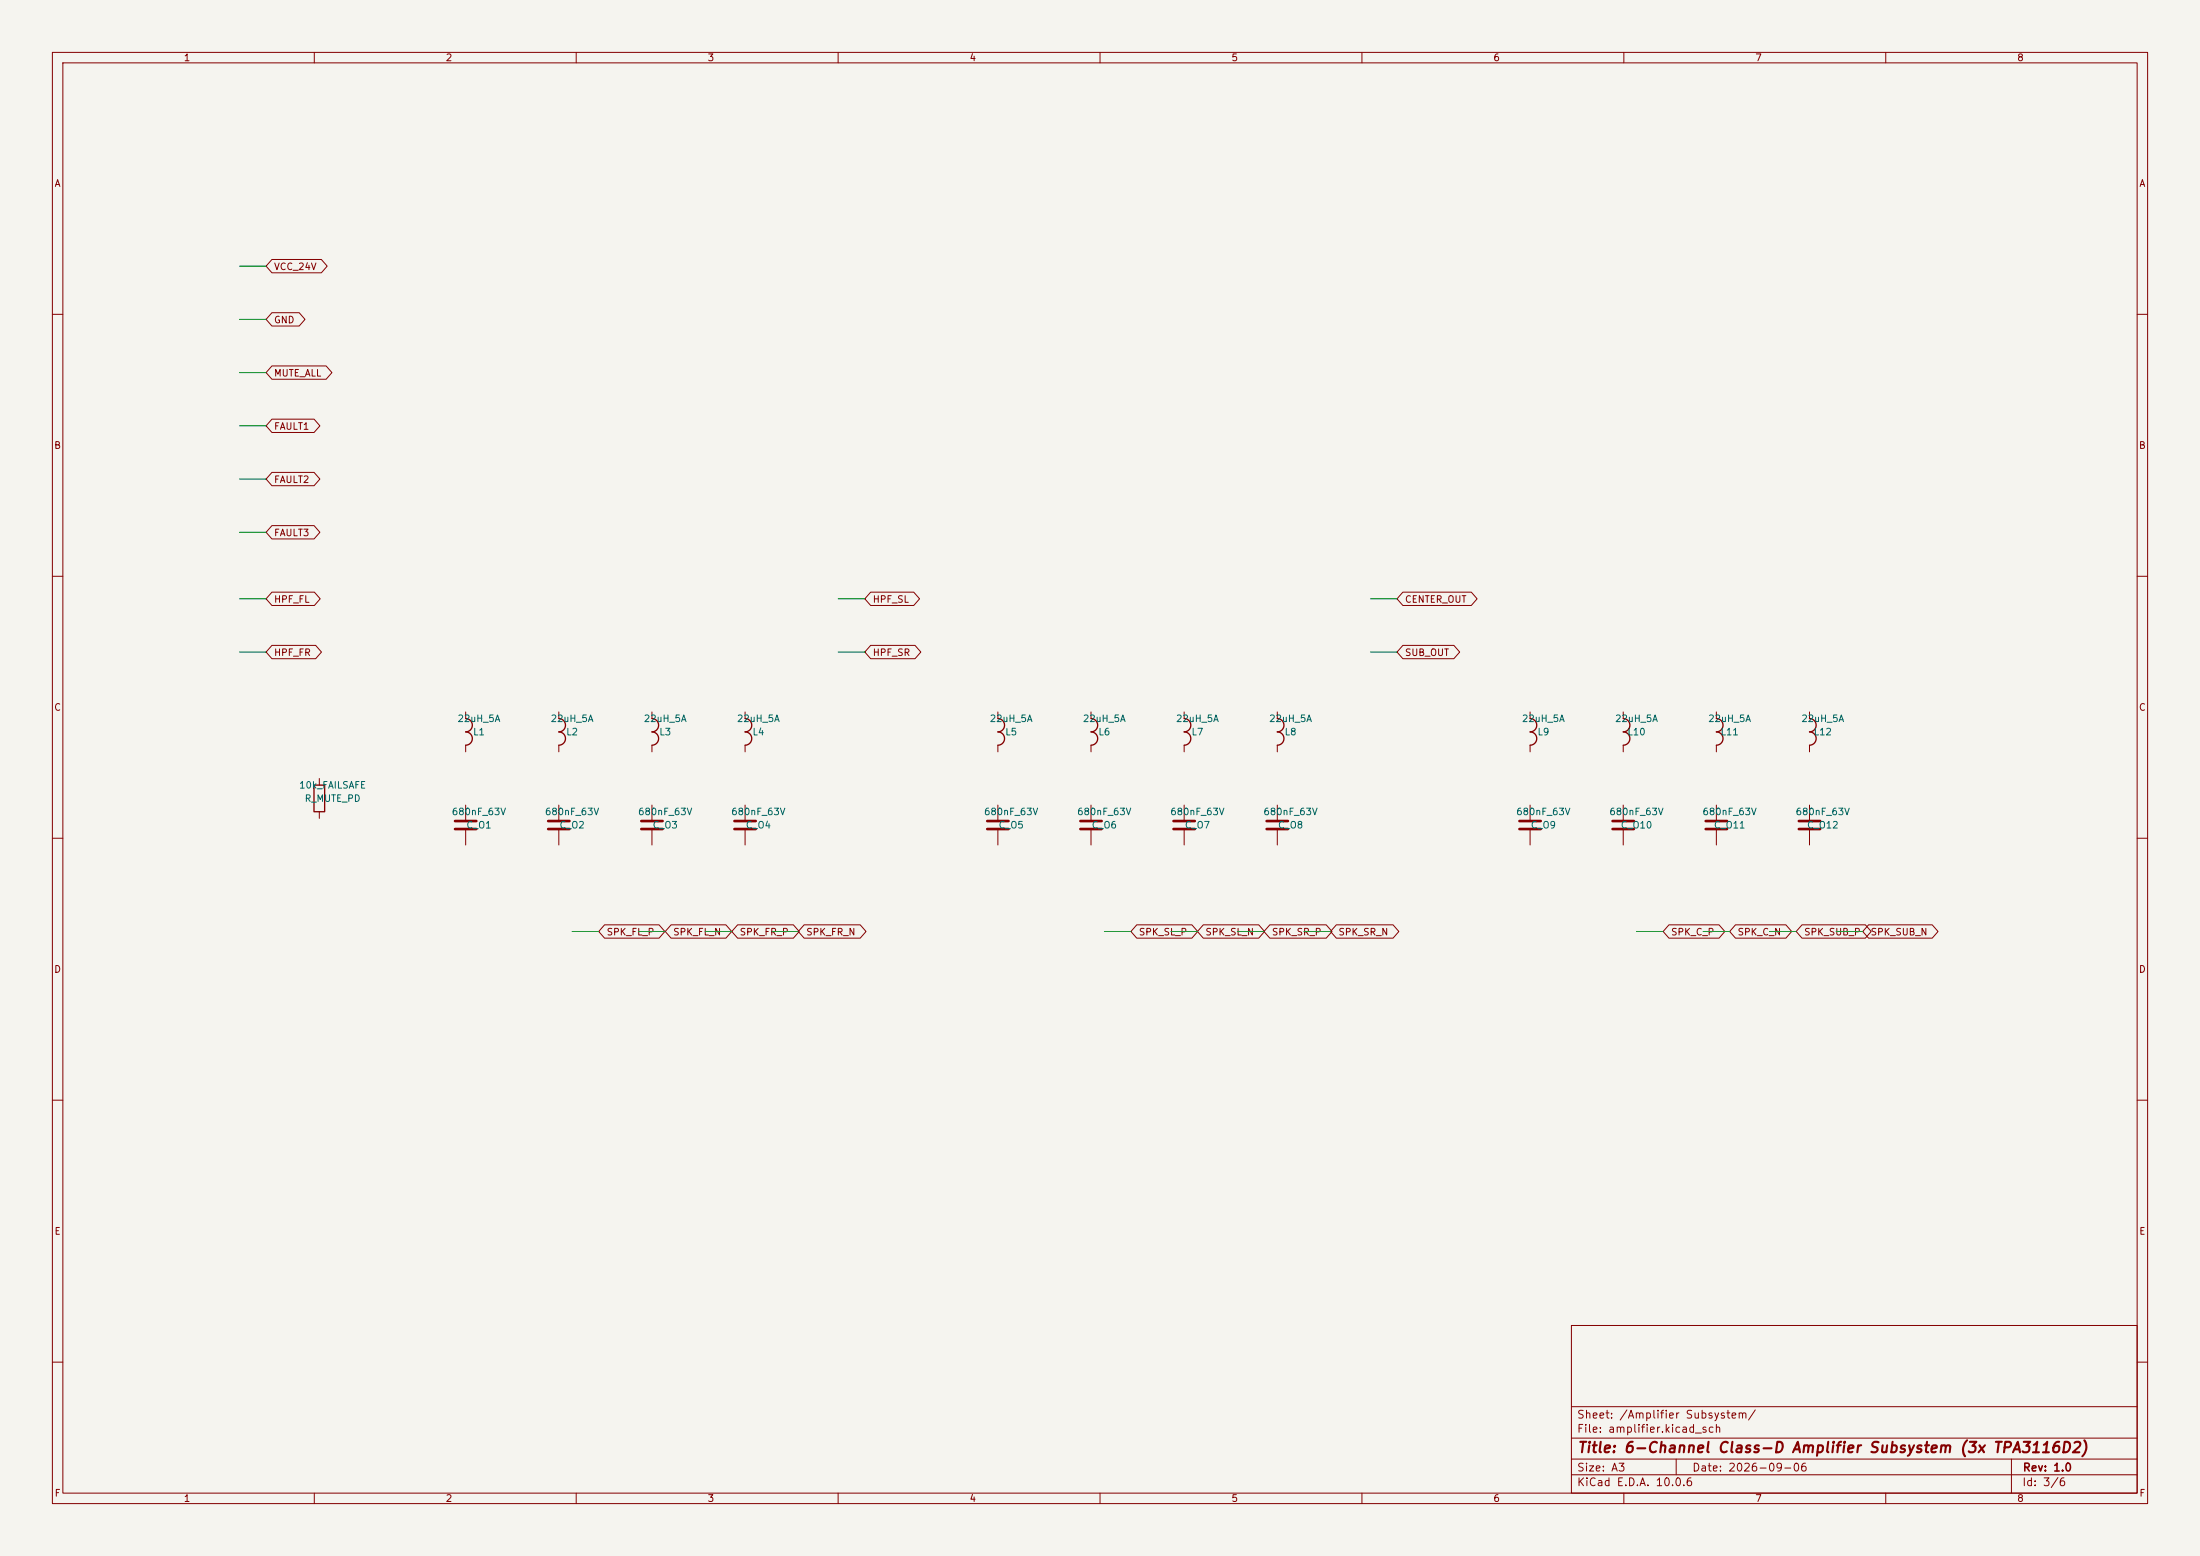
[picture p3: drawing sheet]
<svg xmlns="http://www.w3.org/2000/svg" width="420mm" height="297mm" viewBox="0 0 420 297" stroke-linecap="round" stroke-linejoin="round" font-family="sans-serif">
<path d="M0 0h420v297h-420z" fill="#f5f4ef" stroke="#f5f4ef" stroke-width=".19"/>
<g fill="none" stroke="#840000" stroke-width=".19">
<path d="M10 10h400v277h-400zM12 12h396v273h-396zM60 10v2M110 10v2M160 10v2M210 10v2M260 10v2M310 10v2M360 10v2M51.9 49.5h9.4l1.2 1.3-1.2 1.3h-9.4l-1.1-1.3zM51.9 59.7h5.2l1.1 1.3-1.1 1.2h-5.2l-1.1-1.2zM10 60h2"/>
<path d="M51.9 69.8h10.4l1.1 1.3-1.1 1.3h-10.4l-1.1-1.3zM408 60h2M51.9 90.2h8.1l1.1 1.2-1.1 1.3h-8.1l-1.1-1.3zM51.9 80h8.1l1.1 1.3-1.1 1.3h-8.1l-1.1-1.3zM10 110h2M51.9 100.3h8.1l1.1 1.3-1.1 1.3h-8.1l-1.1-1.3zM51.9 113h8.1l1.1 1.3-1.1 1.3h-8.1l-1.1-1.3zM166.2 113h8.2l1.2 1.3-1.2 1.3h-8.2l-1.1-1.3zM267.8 113h13.1l1.1 1.3-1.1 1.3h-13.1l-1.1-1.3zM408 110h2M51.9 123.2h8.4l1.1 1.3-1.1 1.2h-8.4l-1.1-1.2zM88.9 135.9v1.3"/>
<path d="M106.7 135.9v1.3M124.5 135.9v1.3M142.2 135.9v1.3M166.2 123.2h8.5l1.1 1.3-1.1 1.2h-8.5l-1.1-1.2zM190.5 135.9v1.3M208.3 135.9v1.3M226.1 135.9v1.3M243.8 135.9v1.3M267.8 123.2h9.8l1.1 1.3-1.1 1.2h-9.8l-1.1-1.2zM292.1 135.9v1.3M309.9 135.9v1.3M327.7 135.9v1.3"/>
<path d="M345.4 135.9v1.3M10 160h2M61 148.6v1.3M61 154.9v1.3M88.9 142.2v1.3M88.9 153.7v3M88.9 158.2v3.1M106.7 142.2v1.3M106.7 153.7v3M106.7 158.2v3.1M124.5 142.2v1.3M124.5 153.7v3"/>
<path d="M124.5 158.2v3.1M142.2 142.2v1.3M142.2 153.7v3M142.2 158.2v3.1M190.5 142.2v1.3M190.5 153.7v3M190.5 158.2v3.1M208.3 142.2v1.3M208.3 153.7v3M208.3 158.2v3.1M226.1 142.2v1.3M226.1 153.7v3"/>
<path d="M226.1 158.2v3.1M243.8 142.2v1.3M243.8 153.7v3M243.8 158.2v3.1M292.1 142.2v1.3M292.1 153.7v3M292.1 158.2v3.1M309.9 142.2v1.3M309.9 153.7v3M309.9 158.2v3.1M327.7 142.2v1.3M327.7 153.7v3"/>
<path d="M327.7 158.2v3.1M345.4 142.2v1.3M345.4 153.7v3M345.4 158.2v3.1M408 160h2M115.4 176.5h10.4l1.1 1.3-1.1 1.3h-10.4l-1.1-1.3zM128.1 176.5h10.5l1.1 1.3-1.1 1.3h-10.5l-1.1-1.3zM140.8 176.5h10.7l1.1 1.3-1.1 1.3h-10.7l-1.1-1.3zM153.5 176.5h10.7l1.1 1.3-1.1 1.3h-10.7l-1.1-1.3zM217 176.5h10.5l1.1 1.3-1.1 1.3h-10.5l-1.1-1.3zM229.7 176.5h10.6l1.1 1.3-1.1 1.3h-10.6l-1.1-1.3zM242.4 176.5h10.8l1.1 1.3-1.1 1.3h-10.8l-1.1-1.3z"/>
<path d="M255.1 176.5h10.8l1.2 1.3-1.2 1.3h-10.8l-1.1-1.3zM318.6 176.5h9.6l1.1 1.3-1.1 1.3h-9.6l-1.1-1.3zM331.3 176.5h9.6l1.1 1.3-1.1 1.3h-9.6l-1.1-1.3zM344 176.5h12.1l1.1 1.3-1.1 1.3h-12.1l-1.1-1.3zM356.7 176.5h12.2l1.1 1.3-1.1 1.3h-12.2l-1.1-1.3zM10 210h2M408 210h2M300 253h108v32h-108zM10 260h2M300 278.5h108M300 274.5h108M300 268.5h108"/>
<path d="M320 278.5v3M384 278.5v6.5M408 260h2M60 285v2M110 285v2M160 285v2M210 285v2M260 285v2M300 281.5h108M310 285v2M360 285v2"/>
</g>
<g fill="none" stroke="#840000" stroke-width=".51">
<path d="M86.9 156.7h4M86.9 158.2h4M104.6 156.7h4.1M104.6 158.2h4.1M122.4 156.7h4.1M122.4 158.2h4.1M140.2 156.7h4.1M140.2 158.2h4.1M188.5 156.7h4M188.5 158.2h4M206.2 156.7h4.1M206.2 158.2h4.1"/>
<path d="M224 156.7h4.1M224 158.2h4.1M241.8 156.7h4.1M241.8 158.2h4.1M290.1 156.7h4M290.1 158.2h4M307.8 156.7h4.1M307.8 158.2h4.1M325.6 156.7h4.1M325.6 158.2h4.1M343.4 156.7h4.1M343.4 158.2h4.1"/>
</g>
<g fill="none" stroke="#840000" stroke-width=".25">
<path d="M88.9 137.2a1.27 1.27 0 0 1 1.3 1.2 1.27 1.27 0 0 1-1.3 1.3 1.27 1.27 0 0 1 1.3 1.3 1.27 1.27 0 0 1-1.3 1.2M106.7 137.2a1.27 1.27 0 0 1 1.2 1.2 1.27 1.27 0 0 1-1.2 1.3 1.27 1.27 0 0 1 1.2 1.3 1.27 1.27 0 0 1-1.2 1.2M124.5 137.2a1.27 1.27 0 0 1 1.2 1.2 1.27 1.27 0 0 1-1.2 1.3 1.27 1.27 0 0 1 1.2 1.3 1.27 1.27 0 0 1-1.2 1.2M142.2 137.2a1.27 1.27 0 0 1 1.3 1.2 1.27 1.27 0 0 1-1.3 1.3 1.27 1.27 0 0 1 1.3 1.3 1.27 1.27 0 0 1-1.3 1.2M190.5 137.2a1.27 1.27 0 0 1 1.3 1.2 1.27 1.27 0 0 1-1.3 1.3 1.27 1.27 0 0 1 1.3 1.3 1.27 1.27 0 0 1-1.3 1.2M208.3 137.2a1.27 1.27 0 0 1 1.2 1.2 1.27 1.27 0 0 1-1.2 1.3 1.27 1.27 0 0 1 1.2 1.3 1.27 1.27 0 0 1-1.2 1.2M226.1 137.2a1.27 1.27 0 0 1 1.2 1.2 1.27 1.27 0 0 1-1.2 1.3 1.27 1.27 0 0 1 1.2 1.3 1.27 1.27 0 0 1-1.2 1.2M243.8 137.2a1.27 1.27 0 0 1 1.3 1.2 1.27 1.27 0 0 1-1.3 1.3 1.27 1.27 0 0 1 1.3 1.3 1.27 1.27 0 0 1-1.3 1.2M292.1 137.2a1.27 1.27 0 0 1 1.3 1.2 1.27 1.27 0 0 1-1.3 1.3 1.27 1.27 0 0 1 1.3 1.3 1.27 1.27 0 0 1-1.3 1.2M309.9 137.2a1.27 1.27 0 0 1 1.2 1.2 1.27 1.27 0 0 1-1.2 1.3 1.27 1.27 0 0 1 1.2 1.3 1.27 1.27 0 0 1-1.2 1.2M327.7 137.2a1.27 1.27 0 0 1 1.2 1.2 1.27 1.27 0 0 1-1.2 1.3 1.27 1.27 0 0 1 1.2 1.3 1.27 1.27 0 0 1-1.2 1.2M345.4 137.2a1.27 1.27 0 0 1 1.3 1.2 1.27 1.27 0 0 1-1.3 1.3 1.27 1.27 0 0 1 1.3 1.3 1.27 1.27 0 0 1-1.3 1.2"/>
<path d="M59.9 149.9h2.1v5h-2.1z"/>
</g>
<g fill="none" stroke="#009600" stroke-width=".19">
<path d="M45.7 50.8h5.1M45.7 71.1h5.1M45.7 61h5.1M45.7 91.4h5.1M45.7 81.3h5.1M45.7 114.3h5.1M45.7 101.6h5.1M160 114.3h5.1M261.6 114.3h5.1M45.7 124.5h5.1M160 124.5h5.1M261.6 124.5h5.1"/>
<path d="M109.2 177.8h5.1M121.9 177.8h5.1M134.6 177.8h5.1M147.3 177.8h5.1M210.8 177.8h5.1M223.5 177.8h5.1M236.2 177.8h5.1M248.9 177.8h5.1M312.4 177.8h5.1M325.1 177.8h5.1M337.8 177.8h5.1M350.5 177.8h5.1"/>
</g>
<text font-size="2" fill="#840000" x="301" y="277.8">Title: 6-Channel Class-D Amplifier Subsystem (3x TPA3116D2)</text>
<g font-size="1.5" fill="#840000">
<text x="300.9" y="273.8">File: amplifier.kicad_sch</text>
<text x="300.9" y="271.1">Sheet: /Amplifier Subsystem/</text>
<text x="300.9" y="281.2">Size: A3</text>
<text x="322.9" y="281.2">Date: 2026-09-06</text>
<text x="386" y="281.2">Rev: 1.0</text>
<text x="300.9" y="284">KiCad E.D.A. 10.0.6</text>
<text x="385.9" y="284">Id: 3/6</text>
</g>
<g font-size="1.3" fill="#840000">
<text x="35" y="12">1</text>
<text x="85" y="12">2</text>
<text x="135" y="12">3</text>
<text x="185" y="12">4</text>
<text x="235" y="12">5</text>
<text x="285" y="12">6</text>
<text x="335" y="12">7</text>
<text x="385" y="12">8</text>
<text x="10.3" y="36">A</text>
<text x="408.3" y="36">A</text>
<text x="52.2" y="51.9">VCC_24V</text>
<text x="52.2" y="62">GND</text>
<text x="52.2" y="72.2">MUTE_ALL</text>
<text x="52.2" y="82.3">FAULT1</text>
<text x="10.2" y="86">B</text>
<text x="408.2" y="86">B</text>
<text x="52.2" y="92.5">FAULT2</text>
<text x="52.2" y="102.7">FAULT3</text>
<text x="52.2" y="115.4">HPF_FL</text>
<text x="166.5" y="115.4">HPF_SL</text>
<text x="268.1" y="115.4">CENTER_OUT</text>
<text x="52.2" y="125.5">HPF_FR</text>
<text x="166.5" y="125.5">HPF_SR</text>
<text x="268.1" y="125.5">SUB_OUT</text>
<text x="10.2" y="136">C</text>
<text x="408.2" y="136">C</text>
<text x="115.7" y="178.9">SPK_FL_P</text>
<text x="128.4" y="178.9">SPK_FL_N</text>
<text x="141.1" y="178.9">SPK_FR_P</text>
<text x="153.8" y="178.9">SPK_FR_N</text>
<text x="217.3" y="178.9">SPK_SL_P</text>
<text x="230" y="178.9">SPK_SL_N</text>
<text x="242.7" y="178.9">SPK_SR_P</text>
<text x="255.4" y="178.9">SPK_SR_N</text>
<text x="318.9" y="178.9">SPK_C_P</text>
<text x="331.6" y="178.9">SPK_C_N</text>
<text x="344.3" y="178.9">SPK_SUB_P</text>
<text x="357" y="178.9">SPK_SUB_N</text>
<text x="10.2" y="186">D</text>
<text x="408.2" y="186">D</text>
<text x="10.3" y="236">E</text>
<text x="408.3" y="236">E</text>
<text x="10.3" y="286">F</text>
<text x="35" y="287">1</text>
<text x="85" y="287">2</text>
<text x="135" y="287">3</text>
<text x="185" y="287">4</text>
<text x="235" y="287">5</text>
<text x="285" y="287">6</text>
<text x="335" y="287">7</text>
<text x="385" y="287">8</text>
<text x="408.3" y="286">F</text>
</g>
<g font-size="1.3" fill="#006464">
<text x="87.2" y="138.1">22uH_5A</text>
<text x="90.2" y="140.7">L1</text>
<text x="105" y="138.1">22uH_5A</text>
<text x="108" y="140.7">L2</text>
<text x="122.8" y="138.1">22uH_5A</text>
<text x="125.8" y="140.7">L3</text>
<text x="140.6" y="138.1">22uH_5A</text>
<text x="143.5" y="140.7">L4</text>
<text x="188.8" y="138.1">22uH_5A</text>
<text x="191.8" y="140.7">L5</text>
<text x="206.6" y="138.1">22uH_5A</text>
<text x="209.6" y="140.7">L6</text>
<text x="224.4" y="138.1">22uH_5A</text>
<text x="227.4" y="140.7">L7</text>
<text x="242.2" y="138.1">22uH_5A</text>
<text x="245.1" y="140.7">L8</text>
<text x="290.4" y="138.1">22uH_5A</text>
<text x="293.4" y="140.7">L9</text>
<text x="308.2" y="138.1">22uH_5A</text>
<text x="310.6" y="140.7">L10</text>
<text x="326" y="138.1">22uH_5A</text>
<text x="328.3" y="140.7">L11</text>
<text x="343.8" y="138.1">22uH_5A</text>
<text x="346.1" y="140.7">L12</text>
<text x="57" y="150.8">10k_FAILSAFE</text>
<text x="58.1" y="153.4">R_MUTE_PD</text>
<text x="86.1" y="155.9">680nF_63V</text>
<text x="103.9" y="155.9">680nF_63V</text>
<text x="121.7" y="155.9">680nF_63V</text>
<text x="139.5" y="155.9">680nF_63V</text>
<text x="187.7" y="155.9">680nF_63V</text>
<text x="205.5" y="155.9">680nF_63V</text>
<text x="223.3" y="155.9">680nF_63V</text>
<text x="241.1" y="155.9">680nF_63V</text>
<text x="289.3" y="155.9">680nF_63V</text>
<text x="307.1" y="155.9">680nF_63V</text>
<text x="324.9" y="155.9">680nF_63V</text>
<text x="342.7" y="155.9">680nF_63V</text>
<text x="88.9" y="158.4">C_O1</text>
<text x="106.7" y="158.4">C_O2</text>
<text x="124.5" y="158.4">C_O3</text>
<text x="142.3" y="158.4">C_O4</text>
<text x="190.5" y="158.4">C_O5</text>
<text x="208.3" y="158.4">C_O6</text>
<text x="226.1" y="158.4">C_O7</text>
<text x="243.9" y="158.4">C_O8</text>
<text x="292.1" y="158.4">C_O9</text>
<text x="309.3" y="158.4">C_O10</text>
<text x="327.1" y="158.4">C_O11</text>
<text x="344.9" y="158.4">C_O12</text>
</g>
</svg>
